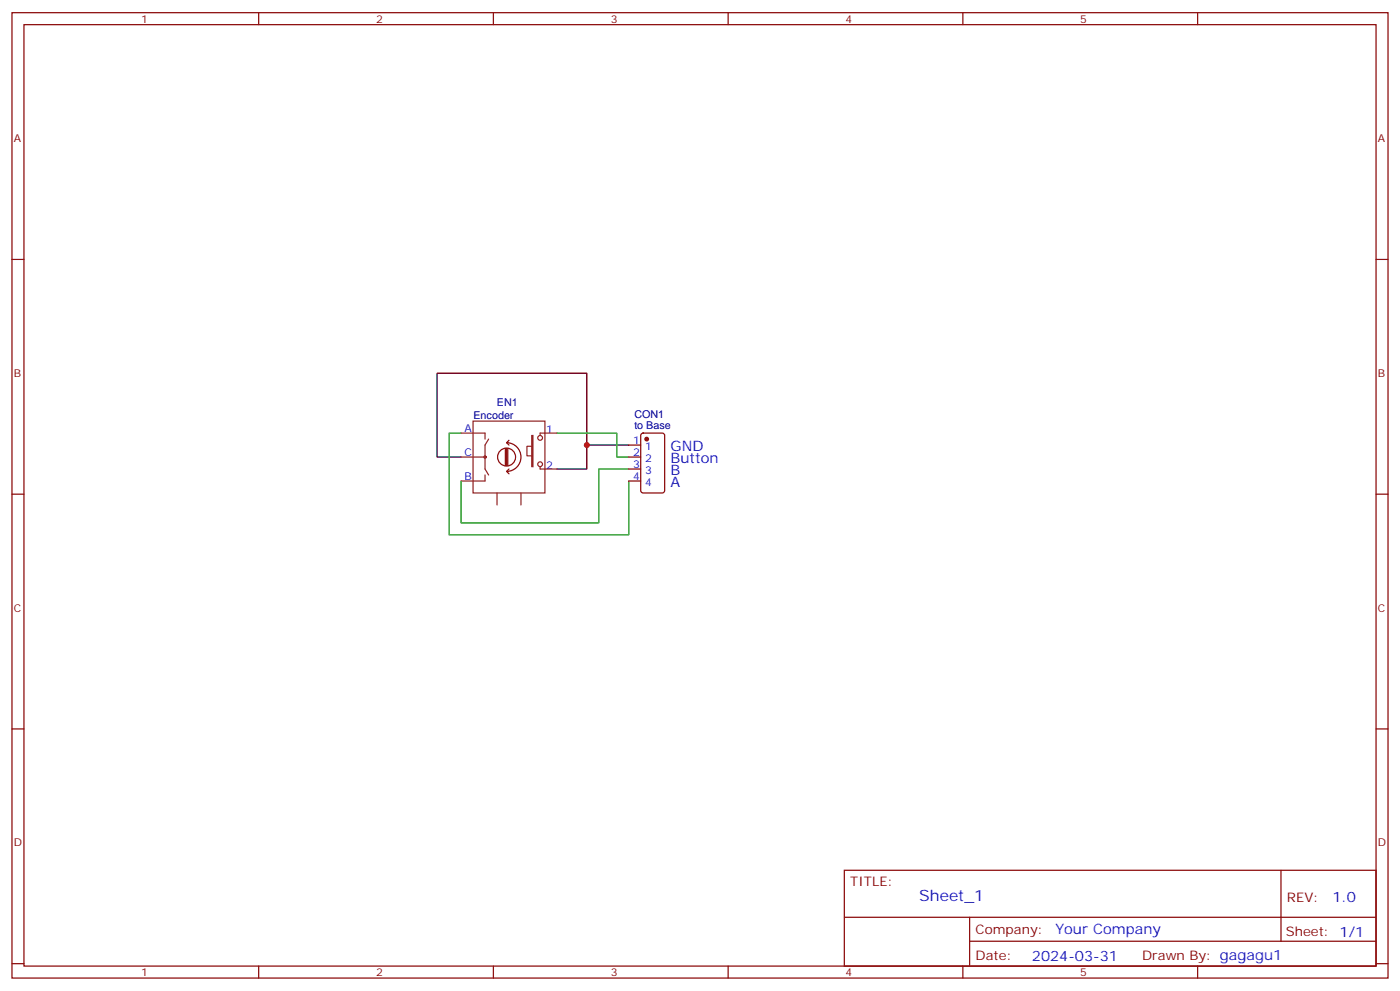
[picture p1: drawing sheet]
<svg xmlns="http://www.w3.org/2000/svg" width="412mm" height="292mm" viewBox="0 0 412 292" stroke-linecap="round" stroke-linejoin="round" font-family="sans-serif">
<g fill="none" stroke="#870000" stroke-width=".35">
<path d="M3.5 3.7h405.4v284.4h-405.4zM7.1 7.3h398.2v277.3h-398.2zM76.2 3.7v3.6M145.3 3.7v3.6M214.5 3.7v3.6M283.6 3.7v3.6M352.8 3.7v3.6M3.5 76.4h3.6M405.3 76.4h3.6M185.2 138.1h3.5M185.2 134.6h3.5M185.2 131.1h3.5"/>
<path d="M189 127.8l.4-.2h5.7l.6 .4 .1 16.5-.5 .6-5.9 .1-.6-.5-.1-16.4zM3.5 145.6h3.6M185.2 141.7h3.5M405.3 145.6h3.6M3.5 214.7h3.6M405.3 214.7h3.6M248.7 256.3h156.6v28.3h-156.6zM377.3 256.4v20.8M248.7 270.2h156.5M285.6 277.2h119.6M285.6 270.2v14.1M3.5 283.8h3.6"/>
<path d="M76.2 284.6v3.5M145.3 284.6v3.5M214.5 284.6v3.5M283.6 284.6v3.5M352.8 284.6v3.5M405.3 283.8h3.6"/>
</g>
<g fill="none" stroke="#8c2424" stroke-width=".35">
<path d="M135.8 127.6h7.1v1.7M135.8 134.6h7.1M139.3 124h21.2v21.2h-21.2zM142.9 139.9v1.8h-7.1M143.9 129.3l-1 1.8v7l1 1.8M156.6 128.3h.4v9.1h-.4zM156.6 131.4h-1.4v2.9h1.4M159.1 137.4v.7h4.9M164 127.6h-4.9v.7M146.4 145.2v3.5M153.5 145.2v3.5"/>
<circle cx="142.9" cy="134.6" r=".35"/>
<circle cx="159.1" cy="129" r=".71"/>
<circle cx="159.1" cy="136.7" r=".71"/>
</g>
<path d="M148.9 132.2v4.9M149.2 130.4a4.2 4.2 0 0 1 4.3 4.2 4.2 4.2 0 0 1-4.3 4.3M149.2 138.9l.7 .7M149.2 132.2v4.9M149.2 130.4l.7 .7M149.6 132.2v4.9M149.9 138.1l-.7 .8M149.9 129.7l-.7 .7M151.9 134.6a2.65 2.65 0 0 0-3.8-2.4 2.65 2.65 0 0 0-.6 4.4 2.65 2.65 0 0 0 4.3-1.3l.1-.6" fill="none" stroke="#850000" stroke-width=".35"/>
<path d="M135.8 134.6h-7v-24.7h44.1v28.2h-8.9M172.9 131.1h12.3" fill="none" stroke="#000" stroke-width=".35"/>
<path d="M135.8 127.6h-3.5v30h52.9v-15.9M164 127.6h17.7v7h3.5M185.2 138.1h-8.8v15.9h-40.6v-12.3" fill="none" stroke="#008700" stroke-width=".35"/>
<circle cx="190.5" cy="129.3" r=".53" fill="#870000" stroke="#870000" stroke-width=".35"/>
<circle cx="172.9" cy="131.1" r=".88" fill="#c00"/>
<text font-size="4.6" fill="#00f" x="270.8" y="265.4">Sheet_1</text>
<g font-size="4.2" fill="#00f">
<text x="197.6" y="132.9">GND</text>
<text x="197.6" y="136.4">Button</text>
<text x="197.6" y="139.9">B</text>
<text x="197.6" y="143.4">A</text>
<text x="392.5" y="265.6">1.0</text>
<text x="310.9" y="275.2">Your Company</text>
<text x="304" y="283">2024-03-31</text>
</g>
<g font-size="3.9" fill="#800">
<text x="250.5" y="260.9">TITLE:</text>
<text x="379.1" y="265.6">REV:</text>
<text x="287.4" y="275.1">Company:</text>
<text x="378.7" y="275.7">Sheet: 1/1</text>
<text x="287.4" y="282.8">Date:</text>
<text x="336.4" y="282.9">Drawn By: gagagu1</text>
</g>
<g font-size="3.2" fill="#800">
<text x="41.6" y="6.7">1</text>
<text x="110.8" y="6.7">2</text>
<text x="179.9" y="6.7">3</text>
<text x="249.1" y="6.7">4</text>
<text x="318.2" y="6.7">5</text>
<text x="4.1" y="41.8">A</text>
<text x="405.9" y="41.8">A</text>
<text x="4.1" y="111">B</text>
<text x="405.9" y="111">B</text>
<text x="4.1" y="180.1">C</text>
<text x="405.9" y="180.1">C</text>
<text x="4.1" y="249.3">D</text>
<text x="405.9" y="249.3">D</text>
<text x="41.6" y="287.5">1</text>
<text x="110.8" y="287.5">2</text>
<text x="179.9" y="287.5">3</text>
<text x="249.1" y="287.5">4</text>
<text x="318.2" y="287.5">5</text>
</g>
<g font-size="3.2" fill="#000080">
<text x="146.4" y="119.6">EN1</text>
<text x="139.5" y="123.4">Encoder</text>
<text x="186.9" y="123.1">CON1</text>
<text x="186.9" y="126.3">to Base</text>
</g>
<g font-size="3.2" fill="#00f">
<text x="136.8" y="127.2">A</text>
<text x="160.9" y="127.6">1</text>
<text x="186.5" y="130.7">1</text>
<text x="136.8" y="134.3">C</text>
<text x="186.5" y="137.8">3</text>
<text x="186.5" y="134.3">2</text>
<text x="190" y="136">2</text>
<text x="190" y="132.5">1</text>
<text x="136.8" y="141.3">B</text>
<text x="160.9" y="138.1">2</text>
<text x="186.5" y="141.3">4</text>
<text x="190" y="143.1">4</text>
<text x="190" y="139.6">3</text>
</g>
</svg>
